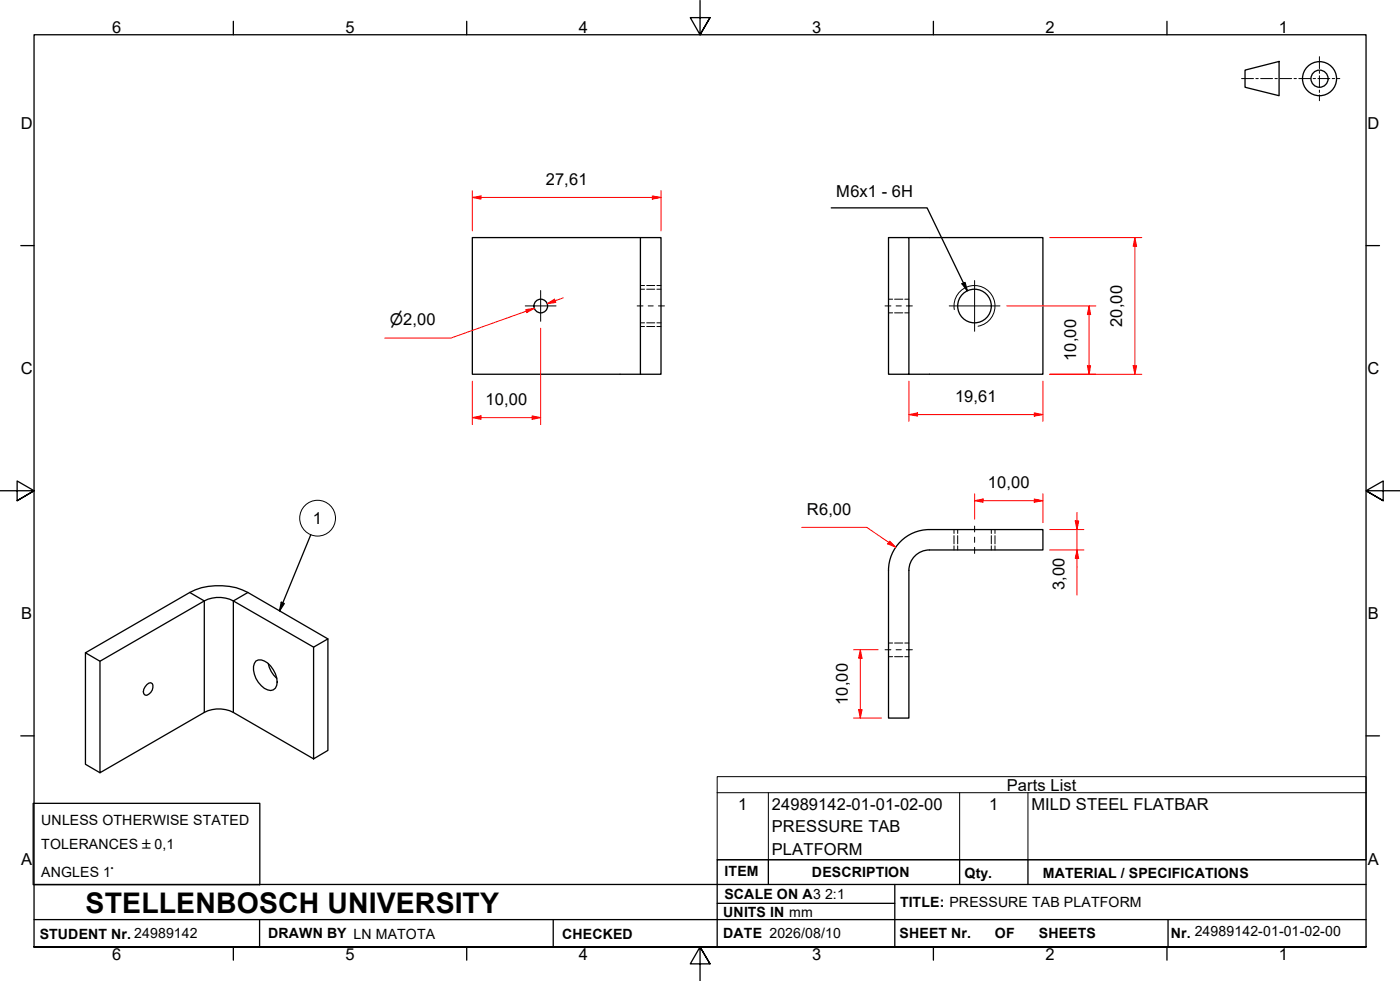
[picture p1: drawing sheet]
<svg xmlns="http://www.w3.org/2000/svg" width="410mm" height="287mm" viewBox="0 0 410 287" stroke-linecap="round" stroke-linejoin="round" font-family="sans-serif">
<!-- layer: Threads(ISO) -->
<path d="M279.4 90.6a6 6 0 0 1 4.9-6.9 6 6 0 0 1 6.9 4.8 6 6 0 0 1-4.8 7" fill="none" stroke="#000" stroke-width=".29"/>
<!-- layer: Hidden Edges(ISO) -->
<g fill="none" stroke="#000" stroke-width=".29">
<path d="M187.5 84.7h1.2M187.5 94.5h1.2M187.5 83.6h1.2M187.5 95.6h1.2M189.4 84.7h2.3M189.4 94.5h2.3M189.4 83.6h2.3M189.4 95.6h2.3M192.3 84.7h1.2M192.3 94.5h1.2M192.3 83.6h1.2M192.3 95.6h1.2"/>
<path d="M260.2 87.6h1.2M260.2 91.6h1.2M261.9 87.6h2.5M261.9 91.6h2.5M264.9 87.6h1.2M264.9 91.6h1.2M279.3 155v1.2M279.3 156.8v2.4M279.3 159.8v1.2M280.4 155v1.2M280.4 156.8v2.4M280.4 159.8v1.2"/>
<path d="M290.3 155v1.2M290.3 156.8v2.4M290.3 159.8v1.2M291.3 155v1.2M291.3 156.8v2.4M291.3 159.8v1.2M260.2 188.2h1.2M260.2 192.2h1.2M261.9 188.2h2.5M261.9 192.2h2.5M264.9 188.2h1.2M264.9 192.2h1.2"/>
</g>
<!-- layer: Visible Edges(ISO) -->
<g fill="none" stroke="#000" stroke-width=".38">
<path d="M187.5 69.5h6v40.1h-6zM187.5 69.5h-49.2v40.1h49.2M260.2 69.5h5.9v40.1h-5.9zM266.1 69.5h39.3v40.1h-39.3M263.7 158.5a11.9 11.9 0 0 1 8.5-3.5h33.2v6h-33.2a6 6 0 0 0-6.1 6v43.2h-5.9v-43.2a11.9 11.9 0 0 1 3.5-8.5zM25 191.1v32.6l4.3 2.5M29.3 193.6v32.6l30.5-17.7a9.2 9.2 0 0 1 8.5 0l23.5 13.6M74.9 193.5a2.88 2.88 0 0 1 3.5 .6 7.2 7.2 0 0 1 2.6 6.5 1.87 1.87 0 0 1-2.6 1.3 6.8 6.8 0 0 1-3.9-7.7zM78.5 194.3a8 8 0 0 0 2.5 4.3M91.8 189.4l4.2-2.4v32.7l-4.2 2.4zM96 187l-23.4-13.6a19.1 19.1 0 0 0-17 0l-30.6 17.7 4.3 2.5 30.5-17.7a9.2 9.2 0 0 1 8.5 0l23.5 13.5M43 200.4l1.1-.6a1.44 1.44 0 0 1 .5 2.2 2.14 2.14 0 0 1-2.1 1.5 1.64 1.64 0 0 1 0-2.4z"/>
<circle cx="158.3" cy="89.6" r="2"/>
<circle cx="285.3" cy="89.6" r="4.9"/>
</g>
<!-- layer: Visible Tangent Edges(ISO) -->
<path d="M55.6 173.4l4.2 2.5v32.6M72.6 173.4l-4.3 2.5v32.6" fill="none" stroke="#000" stroke-width=".38"/>
<!-- layer: Symbols(ISO) -->
<g fill="none" stroke="#000" stroke-width=".29">
<path d="M210 232v-4.7h190v4.7M210 232v19.7h190v-19.7M210 232h190M225 232v19.7M281 232v19.7M301 232v19.7"/>
<circle cx="93" cy="151.7" r="5.2"/>
</g>
<!-- layer: Border_0 -->
<g fill="none" stroke="#000" stroke-width=".38">
<path d="M68.3 6.2v4M136.7 6.2v4M205 .1v10.1l-2.9-5h5.8l-2.9 5 2.9-5M273.3 6.2v4M341.7 6.2v4M6.1 71.9h3.9M400 71.9h3.9M0 143.7h10l-5-2.9v5.8l5-2.9-5 2.9M410 143.7h-10l5-2.9v5.8l-5-2.9 5 2.9M6.1 215.4h3.9M400 215.4h3.9M10 277.2v-267h390v267h-390h390"/>
<path d="M68.3 277.2v3.9M136.7 277.2v3.9M273.3 277.2v3.9M341.7 277.2v3.9M207.9 282.1l-2.9-4.9 2.9 4.9h-5.8l2.9-4.9v10"/>
</g>
<!-- layer: Sketch Geometry(ISO) -->
<g fill="none" stroke="#000" stroke-width=".38">
<path d="M364.6 20.5l9.9-2.5v10l-9.9-2.5zM9.7 235.2h66.4v23.8h-66.4zM10 258.9h390M225 251.7v7.2M262 258.9v18.3M281 251.7v7.2M301 251.7v7.2M400 251.7h-190v25.5M10 277.2h390M10 269.2h390M76 269.2v8M162 269.2v8"/>
<path d="M210 264.4h52M342 269.2v8"/>
<circle cx="386.4" cy="23" r="5"/>
<circle cx="386.4" cy="23" r="2.51"/>
</g>
<g fill="none" stroke="#000" stroke-width=".29">
<path d="M386.3 16.6v3.5M363.5 23h3.5M367.7 23h.7M369.1 23h3.5M373.3 23h.7M374.7 23h3.5M378.9 23h.7M380.3 23h3.5M384.5 23h.7M385.9 23h3.5M386.3 20.8v.7M386.3 22.2v3.5"/>
<path d="M386.3 26.4v.7M386.3 27.8v1.7M390.1 23h.7M391.5 23h.8"/>
</g>
<!-- layer: Symbols(ISO) -->
<path d="M91 156.5l-9.1 22.3M82.4 176.3l.8 .4-1.3 2.1z" fill="none" stroke="#000" stroke-width=".38"/>
<path d="M82.4 176.3l.8 .4-1.3 2.1z" fill="#000"/>
<!-- layer: Center Mark(ISO) -->
<path d="M153.8 89.5h9M158.3 85v9.1M277.9 89.5h14.9M285.4 82.1v14.9" fill="none" stroke="#000" stroke-width=".29"/>
<!-- layer: Centerline(ISO) -->
<path d="M186.6 89.5h1.7M189.8 89.5h1.5M192.8 89.5h1.8M259.1 89.5h1.8M262.4 89.5h1.5M265.4 89.5h1.7M285.4 154v1.7M285.4 157.2v1.6M285.4 160.2v1.8M259.1 190.2h1.8M262.4 190.2h1.5M265.4 190.2h1.7" fill="none" stroke="#000" stroke-width=".29"/>
<!-- layer: Dimensions(ISO) -->
<path d="M332.3 69.5v2.6" fill="none" stroke="#f00" stroke-width=".29"/>
<path d="M332.3 69.5l.5 2.6h-1z" fill="#f00"/>
<path d="M332.3 69.5l.5 2.6h-1zM332.3 107.1v2.5" fill="none" stroke="#f00" stroke-width=".29"/>
<path d="M331.8 107.1h1l-.5 2.5z" fill="#f00"/>
<path d="M138.3 57.8h2.5M307.3 69.5h27M332.3 72.1v35M307.3 109.6h27M331.8 107.1h1l-.5 2.5z" fill="none" stroke="#f00" stroke-width=".29"/>
<path d="M138.3 57.8l2.5-.4v.9z" fill="#f00"/>
<path d="M138.3 57.8l2.5-.4v.9zM191 57.8h2.5" fill="none" stroke="#f00" stroke-width=".29"/>
<path d="M191 57.4l2.5 .4-2.5 .5z" fill="#f00"/>
<path d="M138.3 55.8v11.8M140.8 57.8h50.2M191 57.4l2.5 .4-2.5 .5zM193.5 55.8v11.8M315.3 152.5v2.5" fill="none" stroke="#f00" stroke-width=".29"/>
<path d="M314.8 152.5h1l-.5 2.5z" fill="#f00"/>
<path d="M314.8 152.5h1l-.5 2.5zM315.3 161v2.5" fill="none" stroke="#f00" stroke-width=".29"/>
<path d="M315.3 161l.5 2.5h-1z" fill="#f00"/>
<path d="M260.2 158.8l2.1 1.4M307.3 155h10.1M315.3 150v2.5M315.3 155v6M307.3 161h10.1M315.3 161l.5 2.5h-1zM315.3 163.5v10.7" fill="none" stroke="#f00" stroke-width=".29"/>
<!-- layer: Symbols(ISO) -->
<path d="M243.4 60.8h28.1l11.7 24.3M281.7 83.1l.9-.4 .6 2.4z" fill="none" stroke="#000" stroke-width=".38"/>
<path d="M281.7 83.1l.9-.4 .6 2.4z" fill="#000"/>
<!-- layer: Dimensions(ISO) -->
<path d="M260.5 158.4l1.8 1.8-2.4-1z" fill="#f00"/>
<path d="M234.8 154.4h19l6.4 4.4M260.5 158.4l1.8 1.8-2.4-1zM285.4 146.6h2.4" fill="none" stroke="#f00" stroke-width=".29"/>
<path d="M285.4 146.6l2.4-.5v.9z" fill="#f00"/>
<path d="M285.4 146.6l2.4-.5v.9zM302.8 146.6h2.6" fill="none" stroke="#f00" stroke-width=".29"/>
<path d="M302.8 146.1l2.6 .5-2.6 .4z" fill="#f00"/>
<path d="M156.5 90.2l-2.4 .9M285.4 144.5v7.5M287.8 146.6h15M302.8 146.1l2.6 .5-2.6 .4zM305.4 144.5v8.5" fill="none" stroke="#f00" stroke-width=".29"/>
<path d="M153.9 90.6l2.6-.4-2.3 1.3z" fill="#f00"/>
<path d="M153.9 90.6l2.6-.4-2.3 1.3zM162.6 88l-2.4 .9" fill="none" stroke="#f00" stroke-width=".29"/>
<path d="M160.2 88.9l2.2-1.3 .4 .9z" fill="#f00"/>
<path d="M156.5 90.2l-24.4 8.7h-19.5M160.2 88.9l2.2-1.3 .4 .9zM164.9 87.2l-2.3 .8M318.9 89.5v2.6" fill="none" stroke="#f00" stroke-width=".29"/>
<path d="M318.9 89.5l.4 2.6h-.9z" fill="#f00"/>
<path d="M318.9 89.5l.4 2.6h-.9zM318.9 107.1v2.5" fill="none" stroke="#f00" stroke-width=".29"/>
<path d="M318.4 107.1h.9l-.4 2.5z" fill="#f00"/>
<path d="M294.8 89.5h26.1M318.9 92.1v15M307.3 109.6h13.6M318.4 107.1h.9l-.4 2.5zM251.9 190.2v2.5" fill="none" stroke="#f00" stroke-width=".29"/>
<path d="M251.9 190.2l.5 2.5h-1z" fill="#f00"/>
<path d="M251.9 190.2l.5 2.5h-1zM251.9 207.7v2.5" fill="none" stroke="#f00" stroke-width=".29"/>
<path d="M251.4 207.7h1l-.5 2.5z" fill="#f00"/>
<path d="M155.8 122.3h2.5M249.9 190.2h7.2M251.9 192.7v15M249.9 210.2h8.2M251.4 207.7h1l-.5 2.5z" fill="none" stroke="#f00" stroke-width=".29"/>
<path d="M155.8 121.7l2.5 .6-2.5 .5z" fill="#f00"/>
<path d="M138.3 122.3h2.5M155.8 121.7l2.5 .6-2.5 .5z" fill="none" stroke="#f00" stroke-width=".29"/>
<path d="M138.3 122.3l2.5-.6v1.1z" fill="#f00"/>
<path d="M158.3 96.1v28.2M138.3 111.6v12.7M138.3 122.3l2.5-.6v1.1zM140.8 122.3h15M266.1 121.4h2.6" fill="none" stroke="#f00" stroke-width=".29"/>
<path d="M266.1 121.4l2.6-.5v.9z" fill="#f00"/>
<path d="M266.1 121.4l2.6-.5v.9zM302.8 121.4h2.6" fill="none" stroke="#f00" stroke-width=".29"/>
<path d="M302.8 120.9l2.6 .5-2.6 .4z" fill="#f00"/>
<path d="M266.1 111.6v11.7M305.4 111.6v11.7M268.7 121.4h34.1M302.8 120.9l2.6 .5-2.6 .4z" fill="none" stroke="#f00" stroke-width=".29"/>
<text font-size="8.3" x="25.1" y="267.2">STELLENBOSCH UNIVERSITY</text>
<g font-size="4.8">
<text x="32.8" y="9.7">6</text>
<text x="101.2" y="9.7">5</text>
<text x="169.5" y="9.7">4</text>
<text x="237.8" y="9.7">3</text>
<text x="306.1" y="9.7">2</text>
<text x="374.5" y="9.7">1</text>
<text x="6.1" y="37.8">D</text>
<text x="400.4" y="37.8">D</text>
<text x="159.8" y="54.1">27,61</text>
<text x="244.9" y="57.7">M6x1 - 6H</text>
<text x="328.6" y="95.6" transform="rotate(-90 328.6 95.6)">20,00</text>
<text x="315.2" y="105.7" transform="rotate(-90 315.2 105.7)">10,00</text>
<text x="6.1" y="109.6">C</text>
<text x="400.4" y="109.6">C</text>
<text x="142.2" y="118.6">10,00</text>
<text x="279.7" y="117.6">19,61</text>
<text x="289.2" y="142.8">10,00</text>
<text x="91.6" y="153.4">1</text>
<text x="236.3" y="150.7">R6,00</text>
<text x="311.7" y="172.7" transform="rotate(-90 311.7 172.7)">3,00</text>
<text x="6.2" y="181.3">B</text>
<text x="400.5" y="181.3">B</text>
<text x="248.2" y="206.3" transform="rotate(-90 248.2 206.3)">10,00</text>
<text x="294.8" y="231.5">Parts List</text>
<text x="216.2" y="237.1">1</text>
<text x="226" y="237.1">24989142-01-01-02-00</text>
<text x="289.6" y="237.1">1</text>
<text x="302" y="237.1">MILD STEEL FLATBAR</text>
<text x="226" y="243.6">PRESSURE TAB</text>
<text x="226" y="250.1">PLATFORM</text>
<text x="6.2" y="253.1">A</text>
<text x="400.5" y="253.1">A</text>
<text x="32.8" y="281.1">6</text>
<text x="101.2" y="281.1">5</text>
<text x="169.5" y="281.1">4</text>
<text x="237.8" y="281.1">3</text>
<text x="306.1" y="281.1">2</text>
<text x="374.5" y="281.1">1</text>
</g>
<text font-size="4.6" x="114.1" y="95.1">⌀2,00</text>
<g font-size="4.1">
<text x="12.1" y="241.6">UNLESS OTHERWISE STATED</text>
<text x="12.1" y="248.5">TOLERANCES ±0,1</text>
<text x="12.1" y="256.7">ANGLES 1°</text>
<text x="212.2" y="256.5">ITEM</text>
<text x="237.7" y="256.7">DESCRIPTION</text>
<text x="282.4" y="256.9">Qty.</text>
<text x="305.4" y="256.9">MATERIAL / SPECIFICATIONS</text>
<text x="212.1" y="263">SCALE ON A3</text>
<text x="241.6" y="263.1">2:1</text>
<text x="211.8" y="268.4">UNITS IN mm</text>
<text x="263.5" y="265.6">TITLE: PRESSURE TAB PLATFORM</text>
<text x="11.6" y="274.8">STUDENT Nr. 24989142</text>
<text x="78.5" y="274.6">DRAWN BY LN MATOTA</text>
<text x="164.6" y="274.8">CHECKED</text>
<text x="211.8" y="274.6">DATE 2026/08/10</text>
<text x="263.4" y="274.6">SHEET Nr.</text>
<text x="291.3" y="274.6">OF</text>
<text x="304.2" y="274.6">SHEETS</text>
<text x="342.8" y="274.5">Nr. 24989142-01-01-02-00</text>
</g>
</svg>
